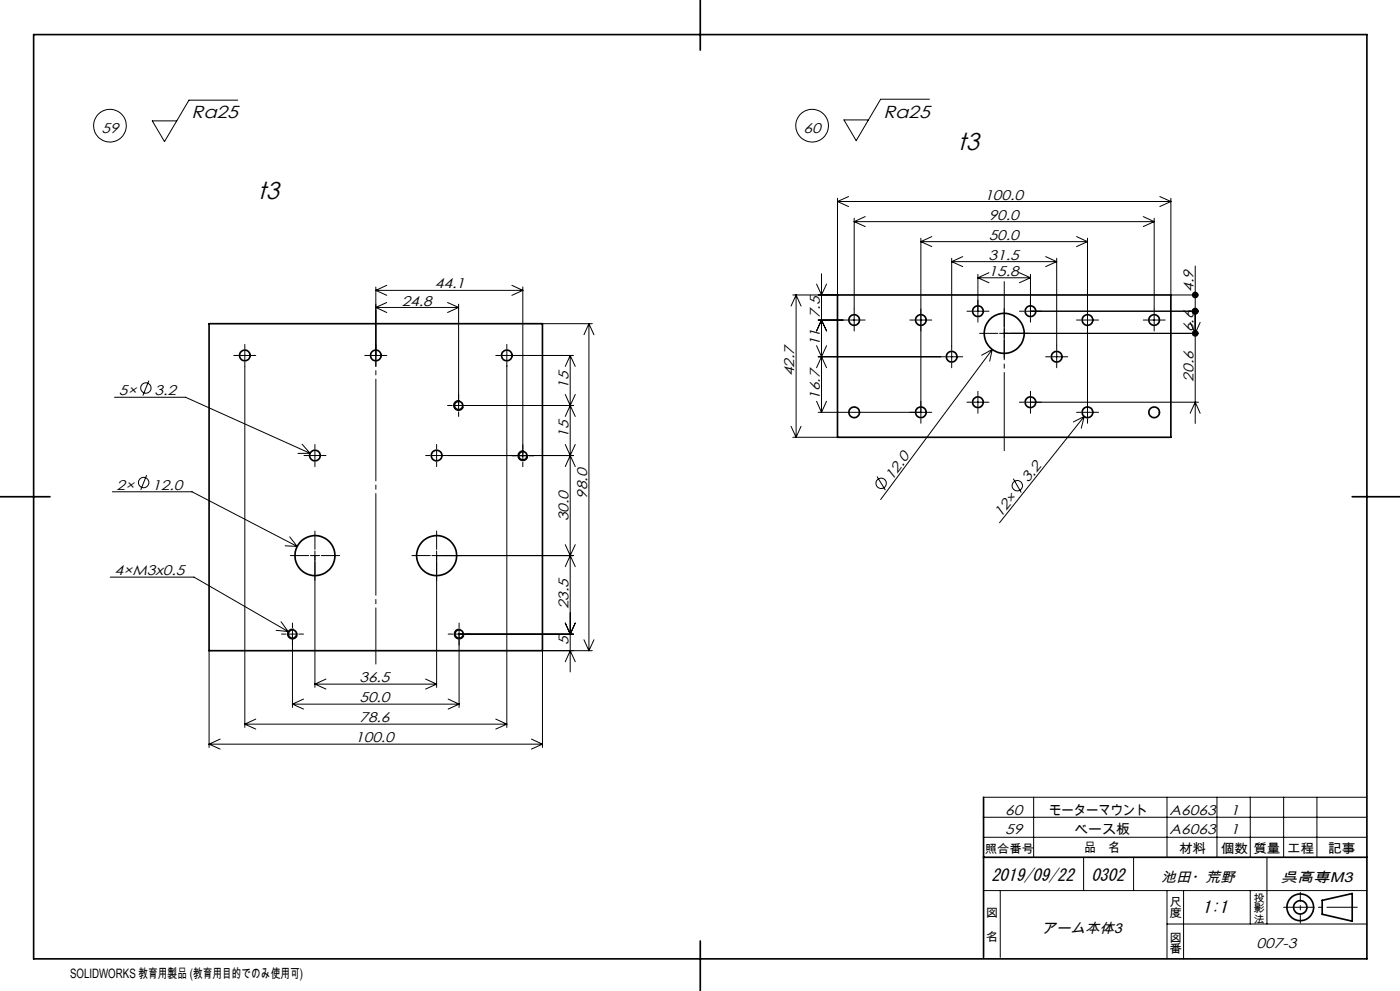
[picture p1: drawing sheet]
<svg xmlns="http://www.w3.org/2000/svg" width="420mm" height="297mm" viewBox="0 0 420 297" stroke-linecap="round" stroke-linejoin="round" font-family="sans-serif">
<g fill="none" stroke="#000" stroke-width=".3">
<path d="M71.3 30h-14.6l-7.3 12.4-3.7-6.2h7.3M278.8 29.7h-14.6l-7.3 12.5-3.7-6.3h7.3M251.2 59.4v29h-13.4M254.6 58.9l-3.4 1.5M347.9 58.9l3.4 1.5M351.3 59.4v29h8.3M251.2 60.4h100.1M251.2 60.4l3.4 1.5M256.3 65.4v28.6M256.3 66.4h90M256.3 66.4l3.3 1.5M259.6 64.9l-3.3 1.5"/>
<path d="M276.3 71.4v53.6M276.3 72.4h49.9M276.3 72.4l3.2 1.5M279.5 70.9l-3.2 1.5M285.5 77.4v27.6M285.5 78.4h31.5M285.5 78.4l3.3 1.5M288.8 76.9l-3.3 1.5M313.7 76.9l3.3 1.5M317 77.4v27.6M317 78.4l-3.3 1.5M323 70.9l3.2 1.5"/>
<path d="M326.2 71.4v53.6M326.2 72.4l-3.2 1.5M343 64.9l3.3 1.5M346.3 65.4v28.6M346.3 66.4l-3.3 1.5M351.3 60.4l-3.4 1.5M358.6 79.7v47.2M112.7 86v21.9M112.7 87h44.1M112.7 87l3.3 1.5M112.7 92.1h24.9M112.7 92.1l3.3 1.6"/>
<path d="M116 85.5l-3.3 1.5M116 90.7l-3.3 1.4M134.3 90.7l3.3 1.4M137.6 91.2v31.7M137.6 92.1l-3.3 1.6M153.6 85.5l3.2 1.5M156.8 86v52M156.8 87l-3.2 1.5M162.7 97h15M176.7 97v98M176.7 97l1.5 3.3M176.7 97l-1.5 3.3"/>
<path d="M238.8 88.4v42.7M238.8 88.4l1.5 3.3M238.8 88.4l-1.5 3.3M245 85.1l1.5 3.3 1.5-3.3M245 99.2l1.5-3.3 1.5 3.3M245.5 95.9h8.9M246.5 82.1v41.5M254.8 95.9h2.9M256.3 94.5v2.8M256.3 97.8v1.4M258.2 95.9h1.3M272.9 95.9h1.5"/>
<path d="M274.8 95.9h2.9M278.2 95.9h1.3M290.1 93.3h1.4M292 93.3h2.8M293.4 95.2v1.4M293.4 82.2v12.5M293.4 83.3h15.7M293.4 83.3l3.3 1.4M293.9 99.9h5.5M295.3 93.3h1.4M296.7 81.7l-3.3 1.6M301.3 92.5v5.5"/>
<path d="M301.3 98.5v2.8M305.8 93.3h1.4M305.8 81.7l3.3 1.6M309.1 82.2v12.5M309.1 95.2v1.4M309.1 83.3l-3.3 1.4M323 95.9h1.3M324.8 95.9h2.9M328.2 95.9h1.4M343 95.9h1.3M344.8 95.9h2.9M346.3 94.5v2.8"/>
<path d="M346.3 97.8v1.4M348.2 95.9h1.4M357 96.6l1.6 3.3 1.4-3.3M359.6 99.9h-59.7M359.6 93.3h-51.9M34.4 119.1h21.3l37.3 16.8M44.7 114.1l-1.8 4.4M70.1 106.5h1.4M72 106.5h2.8M73.4 103.2v1.4M73.4 105.1v2.8M73.4 108.4v109.6"/>
<path d="M75.4 106.5h1.3M109.4 106.5h1.4M111.3 106.5h2.8M112.7 108.4v1.4M114.7 106.5h1.3M148.7 106.5h1.4M150.6 106.5h2.8M152 103.2v1.4M152 105.1v2.8M152 108.4v109.6M169.6 118.2l1.5 3.3M171.1 106.5v94.9"/>
<path d="M171.1 106.5l1.5 3.3M171.1 106.5l-1.5 3.3M172 106.5h-18M172.6 118.2l-1.5 3.3M245 103.6l1.5 3.3M245.5 106.9h38.1M246.5 106.9l1.5 3.3M246.5 106.9l-1.5 3.3M248 103.6l-1.5 3.3M284.1 106.9h2.8M285.5 105.5v2.8M285.5 108.8v1.4"/>
<path d="M287.4 106.9h1.4M293.4 117.3v1.3M293.4 119.2v2.8M297.7 104.7l-33.5 45M297.7 104.7l-3.2 1.8M297.7 104.7l-.8 3.6M301.3 101.8v5.5M309.1 117.3v1.3M309.1 119.2v2.8M313.7 106.9h1.4M315.6 106.9h2.8M317 105.5v2.8"/>
<path d="M317 108.8v1.4M318.9 106.9h1.4M90.6 133.1l2.4 2.8M91.2 136.5h1.4M93 135.9h-3.6M93.1 136.5h2.8M94.5 133.2v1.4M94.5 135.1v2.8M94.5 138.4v1.4M96.4 136.5h1.4M127.7 136.5h1.4M129.6 136.5h2.8"/>
<path d="M131 133.2v1.4M131 135.1v2.8M131 138.4v1.4M134.3 121.5h1.4M137.6 123.4v1.4M138 120.1a1.5 1.5 0 0 0-1.9 1 1.5 1.5 0 0 0 1.1 1.9 1.5 1.5 0 0 0 1.8-1.1M153.6 136.6h1.4M155.5 136.6h2.8M156.8 138.5v1.4M157.2 135.1a1.5 1.5 0 0 0-1.8 1.1 1.5 1.5 0 0 0 1.1 1.8 1.5 1.5 0 0 0 1.8-1M158.7 136.6h1.5M169.6 133.2l1.5 3.3"/>
<path d="M171.1 136.5l1.5 3.3M171.1 136.5l-1.5 3.3M171.1 121.5l1.5 3.3M171.1 121.5l-1.5 3.3M172 136.5h-39.1M172 121.5h-35.8M172.6 133.2l-1.5 3.3M237.3 127.8l1.5 3.3M237.8 131.1h13.4M240.3 127.8l-1.5 3.3M245 120.3l1.5 3.3M245.5 123.6h32.2"/>
<path d="M248 120.3l-1.5 3.3M276.3 125.5v1.4M278.2 123.6h1.3M290.1 120.5h1.4M292 120.5h2.8M293.4 122.4v1.5M295.3 120.5h1.4M305.8 120.5h1.4M309.1 122.4v1.5M323 123.6h1.3M324.8 123.6h2.9M325.3 124.8l-25.4 31.9"/>
<path d="M325.3 124.8l-3.3 1.7M325.3 124.8l-.9 3.5M326.2 125.5v1.4M328.2 123.6h1.4M357 123.9l1.6-3.4 1.4 3.4M359.6 120.5h-51.9M33.7 147.4h23.9l31.5 16.4M44 142.4l-1.8 4.4M94.5 159.1v5.5M131 159.1v5.5M263.1 142.8l2.5 4.1M304 143.5l2.4 4.1"/>
<path d="M33.1 173h25.1l28.2 16.3M85.5 163.6l3.6 .2M86.9 160.9l2.2 2.9M87.1 166.5h5.5M93.1 166.5h2.8M94.5 165.1v40.9M96.4 166.5h5.5M123.6 166.5h5.5M129.6 166.5h42.4M131 165.1v40.9M169.6 163.2l1.5 3.3M171.1 166.5l1.5 3.3"/>
<path d="M171.1 166.5l-1.5 3.3M172.6 163.2l-1.5 3.3M62.7 195v29M82.8 188.9l3.6 .4M84.3 186.3l2.1 3M84.5 190h1.3M86.3 190h2.8M87.7 186.7v1.4M87.7 188.6v23.4M88.1 188.6a1.51 1.51 0 0 0-1.8 1 1.51 1.51 0 0 0 1 1.9 1.51 1.51 0 0 0 1.9-1.1M89.6 190h1.5M134.4 190h1.5"/>
<path d="M137.7 186.7v1.4M137.7 188.6v23.4M138.1 188.6a1.5 1.5 0 0 0-1.8 1 1.5 1.5 0 0 0 1 1.8 1.5 1.5 0 0 0 1.9-1M169.6 198.3l1.5-3.3 1.5 3.3M169.6 186.7l1.5 3.3 1.5-3.3M172 190h-35.7M175.2 191.7l1.5 3.3M177.7 195h-15v29M178.2 191.7l-1.5 3.3M73.4 217h78.6M73.4 217l3.3 1.5M76.7 215.5l-3.3 1.5"/>
<path d="M87.7 211h50M87.7 211l3.4 1.5M91.1 209.5l-3.4 1.5M94.5 205h36.5M94.5 205l3.3 1.5M97.8 203.5l-3.3 1.5M127.7 203.5l3.3 1.5M131 205l-3.3 1.5M134.4 209.5l3.3 1.5M137.7 211l-3.3 1.5M148.7 215.5l3.3 1.5M152 217l-3.3 1.5"/>
<path d="M62.7 223h100M62.7 223l3.3 1.5M66 221.5l-3.3 1.5M159.4 221.5l3.3 1.5M162.7 223l-3.3 1.5M295.1 238.9h115M310.1 238.9v18M350.1 238.9v18M365.1 238.9v18M375.1 238.9v18M385.1 238.9v18M395.1 238.9v18"/>
<path d="M295.1 250.9h115M295.1 244.9h115M325.1 256.9v10M340.1 256.9v10M380.1 256.9v20M295.1 266.9h115M300.1 266.9v20M350.1 276.9h60M350.1 266.9v20.4M355.1 266.9v20.5M375.1 266.9v10"/>
<circle cx="33" cy="37.7" r="4.9"/>
<circle cx="243.6" cy="37.7" r="4.9"/>
<circle cx="43.8" cy="116.3" r="1.55"/>
<circle cx="43.1" cy="144.6" r="1.56"/>
<circle cx="264.4" cy="144.9" r="1.56"/>
<circle cx="305.2" cy="145.6" r="1.55"/>
</g>
<g fill="none" stroke="#000" stroke-width=".5">
<path d="M10.1 10.4h400v277h-400zM210.1 0v15M62.7 97h100v98h-100zM251.2 88.4h100.1v42.7h-100.1zM0 148.9h15M405.7 148.9h14.3M295.1 238.9v48M295.1 256.9h115M396.7 269.8l9-2v8.3l-9-2.1zM210.1 282v15"/>
<circle cx="256.3" cy="95.9" r="1.59"/>
<circle cx="276.3" cy="95.9" r="1.59"/>
<circle cx="293.4" cy="93.3" r="1.6"/>
<circle cx="301.3" cy="99.9" r="6"/>
<circle cx="309.1" cy="93.3" r="1.59"/>
<circle cx="326.3" cy="95.9" r="1.6"/>
<circle cx="346.3" cy="95.9" r="1.59"/>
<circle cx="73.4" cy="106.5" r="1.6"/>
<circle cx="112.7" cy="106.5" r="1.6"/>
<circle cx="152" cy="106.5" r="1.6"/>
<circle cx="285.5" cy="106.9" r="1.6"/>
<circle cx="317" cy="106.9" r="1.6"/>
<circle cx="94.5" cy="136.5" r="1.6"/>
<circle cx="131" cy="136.5" r="1.6"/>
<circle cx="137.6" cy="121.5" r="1.24"/>
<circle cx="156.9" cy="136.6" r="1.25"/>
<circle cx="256.3" cy="123.6" r="1.59"/>
<circle cx="276.3" cy="123.6" r="1.59"/>
<circle cx="293.4" cy="120.5" r="1.61"/>
<circle cx="309.1" cy="120.6" r="1.6"/>
<circle cx="326.3" cy="123.6" r="1.6"/>
<circle cx="346.3" cy="123.6" r="1.59"/>
<circle cx="94.5" cy="166.5" r="6"/>
<circle cx="131" cy="166.5" r="6"/>
<circle cx="87.7" cy="190" r="1.26"/>
<circle cx="137.7" cy="190" r="1.25"/>
<circle cx="390.1" cy="271.9" r="4"/>
<circle cx="390.1" cy="271.9" r="2"/>
</g>
<path d="M301.3 84.4v50.7" fill="none" stroke="#000" stroke-width=".3" stroke-dasharray="30.5 1.3 1.3 1.3" stroke-dashoffset="7.1"/>
<path d="M112.8 93v106" fill="none" stroke="#000" stroke-width=".3" stroke-dasharray="30.5 1.3 1.3 1.3" stroke-dashoffset="13.7"/>
<path d="M390.1 276.7v-9.3" fill="none" stroke="#000" stroke-width=".3" stroke-dasharray="30.5 1.3 1.3 1.3" stroke-dashoffset="27.8"/>
<path d="M385.1 271.9h22.1" fill="none" stroke="#000" stroke-width=".3" stroke-dasharray="30.5 1.3 1.3 1.3" stroke-dashoffset="21.3"/>
<g fill="#000">
<path d="M357.8 92.6a1.01 1.01 0 0 0 .2 1.6 1.01 1.01 0 0 0 1.5-.6 1.01 1.01 0 0 0-.9-1.3v1v-1zM357.9 87.7a1.02 1.02 0 0 0-.3 1.1 1.02 1.02 0 0 0 1 .6v-1v1a1.01 1.01 0 0 0 .9-1.3 1.01 1.01 0 0 0-1.6-.4z"/>
<path d="M357.8 92.6a1.01 1.01 0 0 0 .2 1.6 1.01 1.01 0 0 0 1.5-.6 1.01 1.01 0 0 0-.9-1.3v1v-1zM357.8 99.3a.98 .98 0 0 0-.2 1 .98 .98 0 0 0 1 .6v-1v1a1 1 0 0 0 .9-1.4 1 1 0 0 0-1.7-.2z"/>
</g>
<g font-size="7.3">
<text x="287.4" y="45">t3</text>
<text x="77.3" y="59.6">t3</text>
</g>
<g font-size="5.2">
<text x="57.5" y="35.5">Ra25</text>
<text x="265" y="35.2">Ra25</text>
</g>
<g font-size="5.1">
<text x="297.4" y="263.9">2019/09/22</text>
<text x="327.4" y="263.9">0302</text>
<text x="360.8" y="273.5">1:1</text>
</g>
<g font-size="4.2">
<text x="30.4" y="39.7">59</text>
<text x="241.1" y="39.7">60</text>
<text x="295.3" y="59.8">100.0</text>
<text x="296.6" y="65.8">90.0</text>
<text x="296.6" y="71.8">50.0</text>
<text x="296.5" y="77.8">31.5</text>
<text x="296.5" y="82.6">15.8</text>
<text x="130.4" y="86.4">44.1</text>
<text x="358" y="87.5" transform="rotate(-90 358 87.5)">4.9</text>
<text x="120.5" y="91.6">24.8</text>
<text x="245.9" y="95.4" transform="rotate(-90 245.9 95.4)">7.5</text>
<text x="358" y="99.6" transform="rotate(-90 358 99.6)">6.6</text>
<text x="245.9" y="103.7" transform="rotate(-90 245.9 103.7)">11</text>
<text x="238.3" y="112.8" transform="rotate(-90 238.3 112.8)">42.7</text>
<text x="35.7" y="118.4">5×</text>
<text x="46.3" y="118.4">3.2</text>
<text x="170.5" y="116.6" transform="rotate(-90 170.5 116.6)">15</text>
<text x="245.9" y="119.9" transform="rotate(-90 245.9 119.9)">16.7</text>
<text x="358" y="114.4" transform="rotate(-90 358 114.4)">20.6</text>
<text x="170.5" y="131.2" transform="rotate(-90 170.5 131.2)">15</text>
<text x="35" y="146.8">2×</text>
<text x="45.7" y="146.8">12.0</text>
<text x="176.1" y="149.5" transform="rotate(-90 176.1 149.5)">98.0</text>
<text x="267.6" y="144.1" transform="rotate(-53 267.6 144.1)">12.0</text>
<text x="308.5" y="144.9" transform="rotate(-51 308.5 144.9)">3.2</text>
<text x="300.2" y="155.3" transform="rotate(-51 300.2 155.3)">12×</text>
<text x="170.5" y="156.2" transform="rotate(-90 170.5 156.2)">30.0</text>
<text x="34.4" y="172.4">4×M3x0.5</text>
<text x="170.5" y="182.6" transform="rotate(-90 170.5 182.6)">23.5</text>
<text x="170.5" y="193.3" transform="rotate(-90 170.5 193.3)">5</text>
<text x="107.8" y="204.4">36.5</text>
<text x="107.8" y="210.4">50.0</text>
<text x="107.8" y="216.4">78.6</text>
<text x="106.5" y="222.4">100.0</text>
<text x="301.6" y="244.1">60</text>
<text x="350.9" y="244.1">A6063</text>
<text x="369.1" y="244.1">1</text>
<text x="301.6" y="249.9">59</text>
<text x="350.9" y="249.9">A6063</text>
<text x="369.1" y="249.9">1</text>
<text x="348.4" y="264.4">池田・荒野</text>
<text x="384.2" y="264.4">呉高専M3</text>
<text x="312.5" y="279.6">アーム本体3</text>
<text x="377" y="284.1">007-3</text>
</g>
<g font-size="4.1">
<text x="314.7" y="244.1">モーターマウント</text>
<text x="322.3" y="249.9">ベース板</text>
</g>
<g font-size="3.9">
<text x="325.2" y="255.5">品　名</text>
<text x="353.7" y="255.6">材料</text>
<text x="366.2" y="255.6">個数</text>
<text x="376" y="255.6">質量</text>
<text x="386.1" y="255.6">工程</text>
<text x="398.4" y="255.6">記事</text>
<text x="21" y="293">SOLIDWORKS 教育用製品 (教育用目的でのみ使用可)</text>
</g>
<g font-size="3.5">
<text x="295.4" y="255.6">照合番号</text>
<text x="295.8" y="274.9">図</text>
<text x="350.8" y="271.4">尺</text>
<text x="350.8" y="274.9">度</text>
<text x="295.8" y="282">名</text>
<text x="350.8" y="282.2">図</text>
<text x="350.8" y="285.8">番</text>
</g>
<g font-size="3.2">
<text x="376" y="270.2">投</text>
<text x="376" y="273.4">影</text>
<text x="376" y="276.5">法</text>
</g>
</svg>
